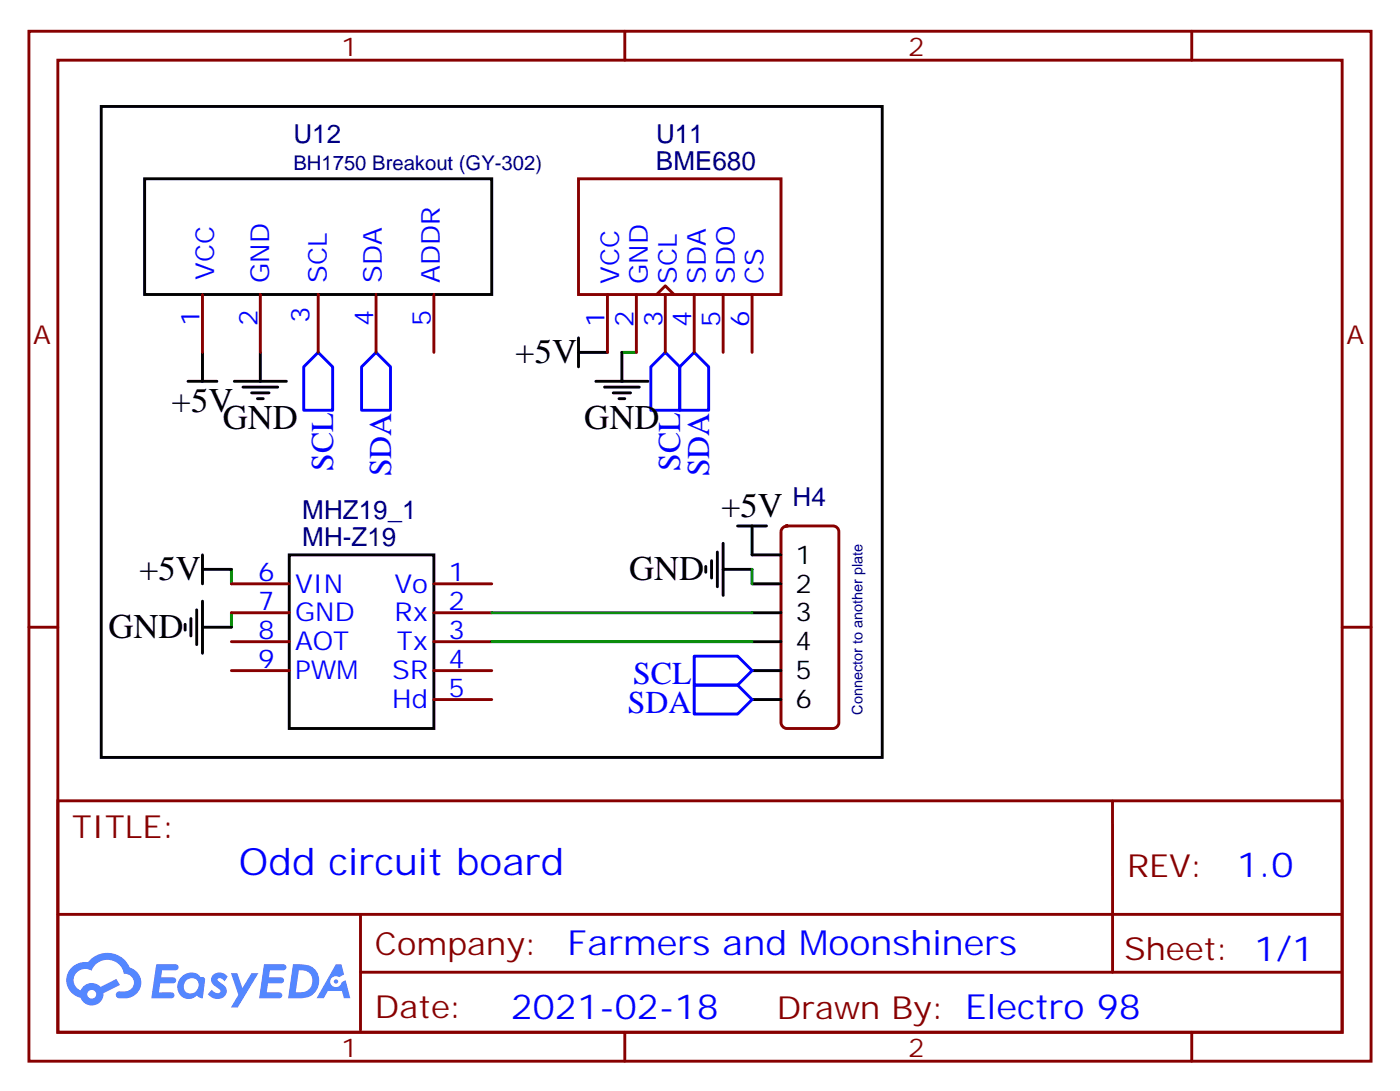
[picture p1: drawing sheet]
<svg xmlns="http://www.w3.org/2000/svg" width="171mm" height="133mm" viewBox="0 0 171 133" stroke-linecap="round" stroke-linejoin="round" font-family="sans-serif">
<g fill="none" stroke="#870000" stroke-width=".35">
<path d="M3.5 3.8h163.7v125.6h-163.7zM7.1 7.3h156.6v118.6h-156.6zM76.2 3.8v3.5M145.3 3.8v3.5M3.5 76.5h3.6M163.7 76.5h3.5M7.1 97.6h156.6v28.3h-156.6zM135.7 97.7v20.9M7.1 111.5h156.5M44 118.6h119.6M44 111.5v14.1M76.2 125.9v3.5"/>
<path d="M145.3 125.9v3.5"/>
</g>
<g fill="#5487ff">
<path d="M26 118.8a1.22 1.22 0 0 1 1.8 .3l-.4 .6-.5-.4h-.3l-.1 .2a2.96 2.96 0 0 1 1.1 1.2 1.14 1.14 0 0 1-.6 1.1 1.14 1.14 0 0 1-1.3-.2l-.4-.4 .5-.5a.66 .66 0 0 0 1.1 .3l-.1-.3a2.71 2.71 0 0 1-1-1.1 .78 .78 0 0 1 .2-.8z"/>
<path d="M19.1 117.6h1.5a1.22 1.22 0 0 1 1.1 .2 .37 .37 0 0 1-.3 .5h-1.6l-.2 .9h1.6a.37 .37 0 0 1 .3 .4 .37 .37 0 0 1-.4 .3h-1.6l-.1 1.1h.7a1.15 1.15 0 0 1 1.1 .2 .36 .36 0 0 1-.3 .5h-2.4z"/>
<path d="M32.2 117.6h1.5a1.23 1.23 0 0 1 1.2 .2 .37 .37 0 0 1-.4 .5h-1.6l-.1 .9h1.5a.37 .37 0 0 1 .3 .4 .37 .37 0 0 1-.3 .3h-1.6l-.2 1.1h.8a1.15 1.15 0 0 1 1.1 .2 .36 .36 0 0 1-.3 .5h-2.5z"/>
<path d="M41 117.6h.6l.4 1.2-.6 .3a.69 .69 0 0 0-1.1 .3 .69 .69 0 0 0 .5 1 .69 .69 0 0 0 .9-.6l.4-.3 .6 2.2h-.8l-.2-.9h-1.7l-.5 .9h-.9z"/>
<path d="M28.2 118.7h.7l.7 1.8 1.1-1.8h.8l-2.5 4.2h-.8l.9-1.6z"/>
<path d="M35.7 117.6l-.6 4.1a5.9 5.9 0 0 0 2.7-.2 2.09 2.09 0 0 0 1-2.6 2.09 2.09 0 0 0-2.4-1.3zM36.4 118.3a1.36 1.36 0 0 1 1.7 1.2 1.36 1.36 0 0 1-1.4 1.5h-.6z"/>
<path d="M22 119.2a1.5 1.5 0 0 0-.2 1.8 1.5 1.5 0 0 0 1.7 .7l.5-.3 .3 .2 .4 .1 .3-2.3-.1-.2-.2-.1a.53 .53 0 0 1-.5-.3 1.63 1.63 0 0 0-2.2 .4zM22.7 119.6a.88 .88 0 0 1 1.3-.1 .88 .88 0 0 1 0 1.3 .89 .89 0 0 1-1.4 .1 .89 .89 0 0 1 .1-1.3z"/>
<path d="M8.8 118a2.18 2.18 0 0 0 1 3.7 1.44 1.44 0 0 0 1.7 .9 1.44 1.44 0 0 0 1.1-1.5l2-1-.4-.7-1.9 .9a1.47 1.47 0 0 0-2.5 .5 1.39 1.39 0 0 1-.6-2 1.39 1.39 0 0 1 2-.4 2.08 2.08 0 0 1 2.1-1.3 2.08 2.08 0 0 1 1.9 1.6 1.07 1.07 0 0 1 1.1 1 1.07 1.07 0 0 1-1 1.2h-.6a.43 .43 0 0 0-.6 .3 .43 .43 0 0 0 .4 .5 2.17 2.17 0 0 0 2.7-1.9 1.93 1.93 0 0 0-1.4-1.8 2.98 2.98 0 0 0-5.1-.7h-.3a2.38 2.38 0 0 0-1.6 .7zM10.6 121.3a.55 .55 0 0 1 1.1 0 .55 .55 0 0 1-1.1 0z"/>
<circle cx="41" cy="119.7" r=".26"/>
</g>
<path d="M38.8 43l1.8 1.7v5.3h-3.6v-5.3zM45.9 43l1.7 1.7v5.3h-3.5v-5.3zM79.4 44.7l1.7-1.7 1.8 1.7v5.3h-3.5zM84.7 43l1.7 1.7v5.3h-3.5v-5.3zM84.7 83.5h5.3l1.7 1.8-1.7 1.8h-5.3zM84.7 80h5.3l1.7 1.8-1.7 1.7h-5.3z" fill="none" stroke="#00f" stroke-width=".35"/>
<path d="M75.8 43h1.8M28.2 69.4v1.8M28.2 74.7v1.8M60 74.7h31.7M60 78.2h31.7M91.7 69.4v1.8" fill="none" stroke="#008700" stroke-width=".35"/>
<g fill="none" stroke="#000" stroke-width=".35">
<path d="M12.3 13h95.3v79.4h-95.3zM17.6 21.8h42.4v14.1h-42.4zM22.9 46.5h3.6M24.7 43v3.5M28.6 46.5h6.3M29.6 47.2h4.3M30.7 47.9h2.1M31.4 48.6h.7M31.7 43v3.5M70.6 43h3.5M70.6 41.2v3.5M72.7 46.5h6.3"/>
<path d="M73.7 47.2h4.3M74.8 47.9h2.1M75.5 48.6h.7M75.8 43v3.5M22.6 76.1v.7M23.3 75.4v2.1M24 74.4v4.2M24.7 67.7v3.5M24.7 73.3v6.4M24.7 69.4h3.5M24.7 76.5h3.5M35.3 67.7h17.6v21.1h-17.6z"/>
<path d="M86.1 69.1v.7M86.8 68.4v2.1M87.5 67.3v4.2M88.2 69.4h3.5M88.2 66.3v6.3M90 64.1h3.5M91.7 64.1v3.6h3.5M91.7 71.2h3.5M91.7 74.7h3.5M91.7 78.2h3.5M91.7 81.8h3.5M91.7 85.3h3.5"/>
</g>
<g fill="none" stroke="#870000" stroke-width=".35">
<path d="M24.7 35.9v7.1M31.7 35.9v7.1M38.8 35.9v7.1M45.9 35.9v7.1M52.9 35.9v7.1M70.6 21.8h24.6v14.1h-24.6zM74.1 35.9v7.1M77.6 35.9v7.1M80.1 35.9l1-1 1.1 1M81.1 35.9v7.1M84.7 35.9v7.1M88.2 35.9v7.1"/>
<path d="M91.7 35.9v7.1M28.2 71.2h7.1M28.2 74.7h7.1M28.2 78.2h7.1M52.9 71.2h7.1M52.9 74.7h7.1M52.9 78.2h7.1M95.5 64.3l.5-.2h5.6a.71 .71 0 0 1 .7 .7v23.3a.76 .76 0 0 1-.7 .7h-5.6a.76 .76 0 0 1-.8-.7v-23.3zM28.2 81.8h7.1M52.9 81.8h7.1M52.9 85.3h7.1"/>
</g>
<text font-size="4.6" fill="#00f" x="29.1" y="106.7">Odd circuit board</text>
<g font-size="4.2">
<text x="62.8" y="44.2">+5V</text>
<text x="20.9" y="50.2">+5V</text>
<text x="27.2" y="52.3">GND</text>
<text x="71.3" y="52.3">GND</text>
<text x="87.9" y="63">+5V</text>
<text x="17" y="70.7">+5V</text>
<text x="76.7" y="70.8">GND</text>
<text x="13.2" y="77.8">GND</text>
</g>
<g font-size="4.2" fill="#00f">
<text x="150.9" y="106.9">1.0</text>
<text x="69.2" y="116.5">Farmers and Moonshiners</text>
<text x="62.3" y="124.3">2021-02-18</text>
</g>
<g font-size="3.9" fill="#00f">
<text x="40.6" y="57.5" transform="rotate(-90 40.6 57.5)">SCL</text>
<text x="47.7" y="58.1" transform="rotate(-90 47.7 58.1)">SDA</text>
<text x="83" y="57.5" transform="rotate(-90 83 57.5)">SCL</text>
<text x="86.5" y="58.1" transform="rotate(-90 86.5 58.1)">SDA</text>
<text x="77.2" y="83.4">SCL</text>
<text x="76.6" y="87">SDA</text>
</g>
<g font-size="3.9" fill="#800">
<text x="8.8" y="102.2">TITLE:</text>
<text x="137.4" y="106.9">REV:</text>
<text x="45.7" y="116.4">Company:</text>
<text x="137.1" y="117.1">Sheet: 1/1</text>
<text x="45.7" y="124.1">Date:</text>
<text x="94.8" y="124.2">Drawn By: Electro 98</text>
</g>
<g font-size="3.2" fill="#800">
<text x="41.6" y="6.8">1</text>
<text x="110.8" y="6.8">2</text>
<text x="4.1" y="41.9">A</text>
<text x="164.2" y="41.9">A</text>
<text x="41.6" y="128.9">1</text>
<text x="110.8" y="128.9">2</text>
</g>
<g font-size="3.2" fill="#000080">
<text x="35.8" y="17.4">U12</text>
<text x="80" y="17.4">U11</text>
<text x="80" y="20.7">BME680</text>
<text x="36.9" y="63.3">MHZ19_1</text>
<text x="96.7" y="61.7">H4</text>
<text x="36.9" y="66.6">MH-Z19</text>
</g>
<g font-size="3.2" fill="#00f">
<text x="26.1" y="34.1" transform="rotate(-90 26.1 34.1)">VCC</text>
<text x="32.8" y="34.5" transform="rotate(-90 32.8 34.5)">GND</text>
<text x="39.9" y="34.5" transform="rotate(-90 39.9 34.5)">SCL</text>
<text x="46.6" y="34.5" transform="rotate(-90 46.6 34.5)">SDA</text>
<text x="53.6" y="34.5" transform="rotate(-90 53.6 34.5)">ADDR</text>
<text x="75.5" y="34.6" transform="rotate(-90 75.5 34.6)">VCC</text>
<text x="79" y="34.6" transform="rotate(-90 79 34.6)">GND</text>
<text x="82.5" y="34.6" transform="rotate(-90 82.5 34.6)">SCL</text>
<text x="86.1" y="34.6" transform="rotate(-90 86.1 34.6)">SDA</text>
<text x="89.6" y="34.6" transform="rotate(-90 89.6 34.6)">SDO</text>
<text x="93.1" y="34.6" transform="rotate(-90 93.1 34.6)">CS</text>
<text x="24.3" y="39.7" transform="rotate(-90 24.3 39.7)">1</text>
<text x="31.4" y="39.7" transform="rotate(-90 31.4 39.7)">2</text>
<text x="37.7" y="39.3" transform="rotate(-90 37.7 39.3)">3</text>
<text x="45.5" y="39.7" transform="rotate(-90 45.5 39.7)">4</text>
<text x="52.6" y="39.7" transform="rotate(-90 52.6 39.7)">5</text>
<text x="73.7" y="39.9" transform="rotate(-90 73.7 39.9)">1</text>
<text x="77.3" y="39.9" transform="rotate(-90 77.3 39.9)">2</text>
<text x="80.8" y="39.9" transform="rotate(-90 80.8 39.9)">3</text>
<text x="84.3" y="39.9" transform="rotate(-90 84.3 39.9)">4</text>
<text x="87.8" y="39.9" transform="rotate(-90 87.8 39.9)">5</text>
<text x="91.4" y="39.9" transform="rotate(-90 91.4 39.9)">6</text>
<text x="31.5" y="70.8">6</text>
<text x="54.7" y="70.8">1</text>
<text x="31.5" y="74.4">7</text>
<text x="31.5" y="77.9">8</text>
<text x="36" y="72.2">VIN</text>
<text x="36" y="75.8">GND</text>
<text x="48.1" y="72.2">Vo</text>
<text x="48.1" y="75.8">Rx</text>
<text x="54.7" y="74.4">2</text>
<text x="54.7" y="77.9">3</text>
<text x="31.5" y="81.4">9</text>
<text x="36" y="79.3">AOT</text>
<text x="36" y="82.8">PWM</text>
<text x="47.8" y="82.8">SR</text>
<text x="48.4" y="79.3">Tx</text>
<text x="54.7" y="81.4">4</text>
<text x="47.8" y="86.4">Hd</text>
<text x="54.7" y="84.9">5</text>
</g>
<g font-size="3.2">
<text x="97" y="68.7">1</text>
<text x="97" y="72.2">2</text>
<text x="97" y="75.8">3</text>
<text x="97" y="79.3">4</text>
<text x="97" y="82.8">5</text>
<text x="97" y="86.4">6</text>
</g>
<text font-size="2.5" fill="#000080" x="35.8" y="20.7">BH1750 Breakout (GY-302)</text>
<text font-size="1.8" fill="#000080" x="105.2" y="87.2" transform="rotate(-90 105.2 87.2)">Connector to another plate</text>
</svg>
